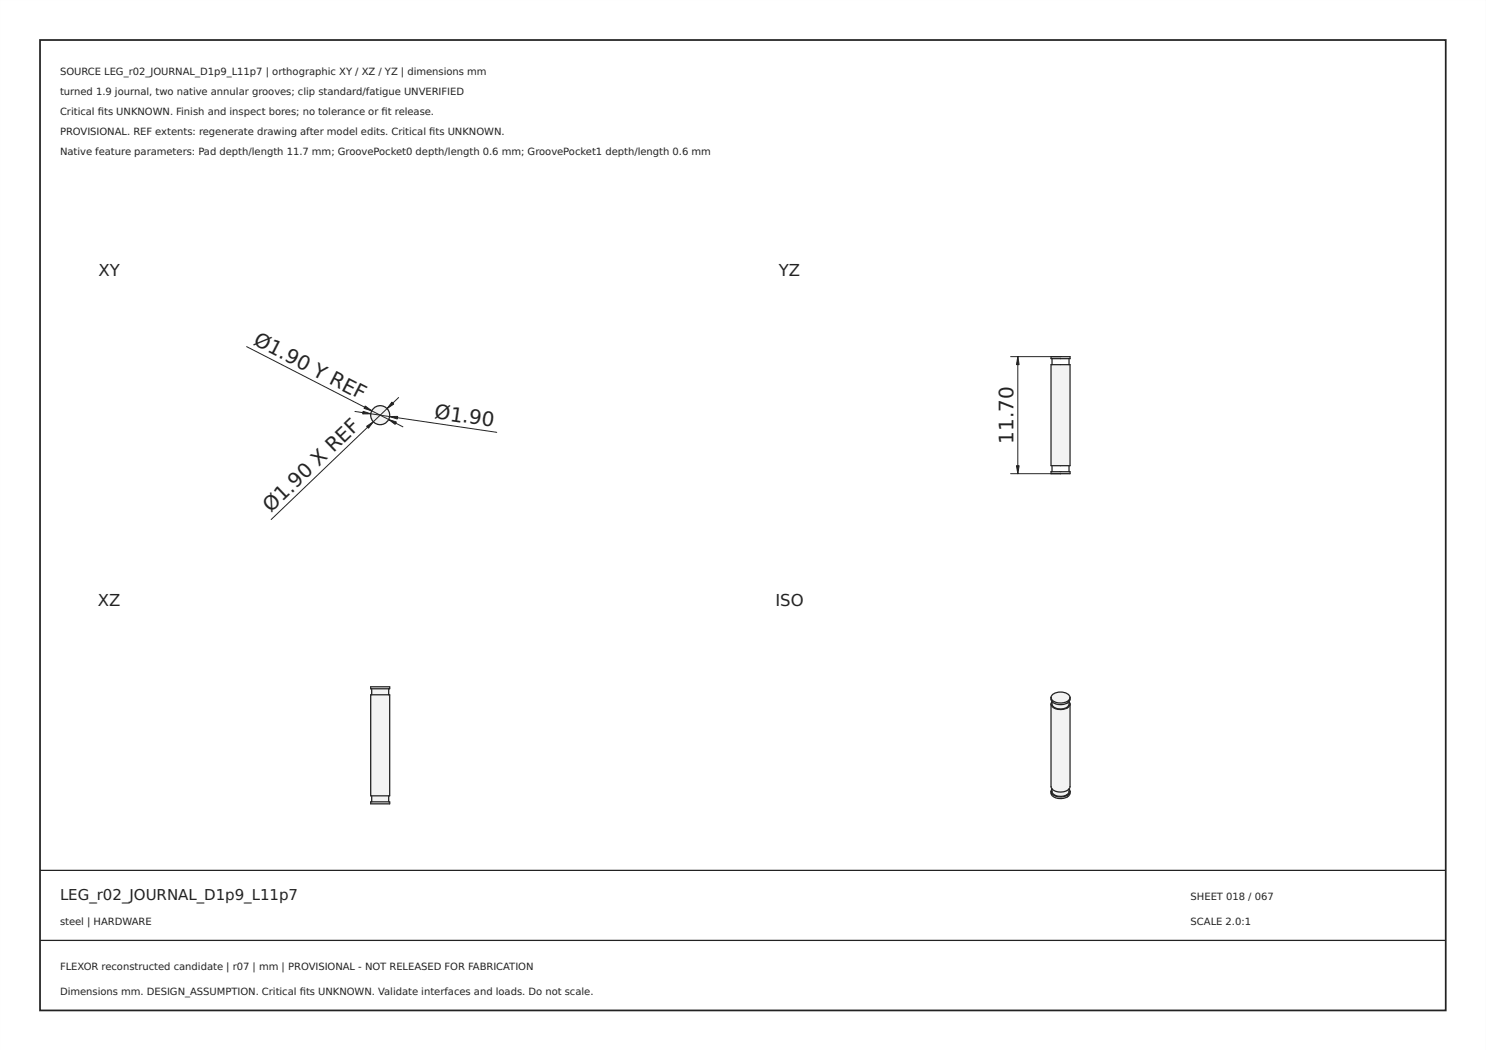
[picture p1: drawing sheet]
<svg xmlns="http://www.w3.org/2000/svg" width="297mm" height="210mm" viewBox="0 0 297 210" stroke-linecap="round" stroke-linejoin="round" font-family="sans-serif">
<path d="M0 0h297v210h-297zM0 0v210h297v-210z" fill="#000"/>
<path d="M8 8h281v194h-281z" fill="none" stroke="#222" stroke-width=".35"/>
<path d="M8 174h281zM8 188h281z" fill="#000" stroke="#222" stroke-width=".25"/>
<circle cx="76" cy="83" r="1.9" fill="#f1f3f5"/>
<circle cx="76" cy="83" r="1.9" fill="none" stroke="#212529" stroke-width=".25"/>
<path d="M49.3 69.3l31.2 16M79.7 79.5l-25.5 24.4M71 82.3l28.3 4.1" fill="none" stroke="#212529" stroke-width=".2"/>
<g fill="#212529" stroke="#212529" stroke-width=".2">
<path d="M73.3 85.2l1.3-.9-.9 1.3z"/>
<path d="M78.3 80.4l.4 .4-1.3 .9z"/>
<path d="M73 81.2l1.3 .9-1.5-.5z"/>
<path d="M77.7 83.9l1.5 .5-.2 .4z"/>
<path d="M77.9 83.3l1.6-.1-.1 .6z"/>
<path d="M72.6 82.2l1.5 .5-1.6 .1z"/>
</g>
<g fill="#f1f3f5">
<path d="M74.1 160.3h3.8v.4h-3.8z" fill-rule="evenodd"/>
<path d="M74.3 159.1h3.4v1.2h-3.4z" fill-rule="evenodd"/>
<path d="M74.1 138.9h3.8v20.2h-3.8z" fill-rule="evenodd"/>
<path d="M74.3 137.7h3.4v1.2h-3.4z" fill-rule="evenodd"/>
<path d="M74.1 137.3h3.8v.4h-3.8z" fill-rule="evenodd"/>
</g>
<path d="M74.1 138.9h3.8v20.2h-3.8zM74.1 137.3h3.8v.4h-3.8zM74.3 137.7v1.2M77.7 137.7v1.2M74.3 159.1v1.2M77.7 159.1v1.2M74.1 160.3h3.8v.4h-3.8z" fill="none" stroke="#212529" stroke-width=".25"/>
<g fill="#f1f3f5">
<path d="M210.1 94.3h3.8v.4h-3.8z" fill-rule="evenodd"/>
<path d="M210.1 72.9h3.8v20.2h-3.8z" fill-rule="evenodd"/>
<path d="M210.1 71.3h3.8v.4h-3.8z" fill-rule="evenodd"/>
</g>
<path d="M210.1 72.9h3.8v20.2h-3.8zM210.1 71.3h3.8v.4h-3.8zM210.3 71.7v1.2M213.7 71.7v1.2M210.1 94.3h3.8v.4h-3.8zM210.3 93.1v1.2M213.7 93.1v1.2" fill="none" stroke="#212529" stroke-width=".25"/>
<path d="M202 71.3h10M203.5 71.3v23.4M202 94.7h10" fill="none" stroke="#212529" stroke-width=".2"/>
<g fill="#212529" stroke="#212529" stroke-width=".2">
<path d="M203.5 71.3l.2 1.6h-.5z"/>
<path d="M203.2 93.1h.5l-.2 1.6z"/>
</g>
<g fill="#f1f3f5">
<path d="M210.3 157.7a1.26 1.26 0 0 0 1.4 1.5 1.47 1.47 0 0 0 2-1.5 .89 .89 0 0 1 .1 1 .89 .89 0 0 1-.8 .5 2.45 2.45 0 0 1-2.9-.7v-.4z" fill-rule="evenodd"/>
<path d="M210.1 140.7a1.96 1.96 0 0 0 2.5 1.1l1-.4 .3-.7v16.5a1.49 1.49 0 0 1-1.8 1.1 1.67 1.67 0 0 1-2-1.1z" fill-rule="evenodd"/>
<path d="M210.3 157.7a2.68 2.68 0 0 0 3.4 0 1.47 1.47 0 0 1-2 1.5 1.26 1.26 0 0 1-1.4-1.5z" fill-rule="evenodd"/>
<path d="M210.3 140.3a1.26 1.26 0 0 0 1.4 1.4 1.47 1.47 0 0 0 2-1.4 .89 .89 0 0 1 .1 .9 .89 .89 0 0 1-.8 .5 2.45 2.45 0 0 1-2.9-.7v-.4z" fill-rule="evenodd"/>
<path d="M210.1 139.4a1.96 1.96 0 0 0 2.5 1.1l1-.4 .3-.7a1.42 1.42 0 0 1-1.8 1.5 1.67 1.67 0 0 1-2-1.1z" fill-rule="evenodd"/>
<path d="M210.3 140.3a2.68 2.68 0 0 0 3.4 0 1.47 1.47 0 0 1-2 1.4 1.26 1.26 0 0 1-1.4-1.4z" fill-rule="evenodd"/>
<path d="M210.5 138.8a2.67 2.67 0 0 1 3.3 .3 1.09 1.09 0 0 1-1.2 1.4 1.96 1.96 0 0 1-2.5-1.1z" fill-rule="evenodd"/>
</g>
<path d="M210.1 139.4a1.34 1.34 0 0 0 1.6 1.5 1.77 1.77 0 0 0 2.2-1.1v-.4M210.1 139.4a1.96 1.96 0 0 0 2.5 1.1l1-.4 .3-.7M210.1 139.4a1.97 1.97 0 0 1 2.5-1 1.36 1.36 0 0 1 1.3 1M210.1 158.2a1.34 1.34 0 0 0 1.6 1.4 1.77 1.77 0 0 0 2.2-1.1v-.3M210.1 158.2a1.96 1.96 0 0 0 2.5 1.1l1-.5 .3-.6M210.1 158.2l.2-.5a1.26 1.26 0 0 0 1.4 1.5 1.47 1.47 0 0 0 2-1.5l.2 .5M210.1 140.7v16.5a1.96 1.96 0 0 0 2.5 1.1l1-.5 .3-.6v-16.5M210.1 140.7a1.96 1.96 0 0 0 2.5 1.1l1-.4 .3-.7M210.1 140.7l.2-.4a1.26 1.26 0 0 0 1.4 1.4 1.47 1.47 0 0 0 2-1.4l.2 .4" fill="none" stroke="#212529" stroke-width=".25"/>
<g font-size="4" fill="#212529">
<text x="50.4" y="68.8" transform="rotate(27 50.4 68.8)">Ø1.90 Y REF</text>
<text x="86.7" y="83.6" transform="rotate(8 86.7 83.6)">Ø1.90</text>
<text x="202.6" y="88.7" transform="rotate(-90 202.6 88.7)">11.70</text>
<text x="54.1" y="102.6" transform="rotate(-44 54.1 102.6)">Ø1.90 X REF</text>
</g>
<g font-size="3.3" fill="#212529">
<text x="19.7" y="55.1">XY</text>
<text x="155.7" y="55.1">YZ</text>
<text x="19.6" y="121.1">XZ</text>
<text x="155" y="121.1">ISO</text>
</g>
<text font-size="3" fill="#222" x="12" y="180">LEG_r02_JOURNAL_D1p9_L11p7</text>
<g font-size="2" fill="#222">
<text x="12" y="15">SOURCE LEG_r02_JOURNAL_D1p9_L11p7 | orthographic XY / XZ / YZ | dimensions mm</text>
<text x="12" y="19">turned 1.9 journal, two native annular grooves; clip standard/fatigue UNVERIFIED</text>
<text x="12" y="23">Critical fts UNKNOWN. Finish and inspect bores; no tolerance or ft release.</text>
<text x="19.6" y="23">i</text>
<text x="76.3" y="23">i</text>
<text x="12" y="27">PROVISIONAL. REF extents: regenerate drawing after model edits. Critical fts UNKNOWN.</text>
<text x="85.8" y="27">i</text>
<text x="12" y="31">Native feature parameters: Pad depth/length 11.7 mm; GroovePocket0 depth/length 0.6 mm; GroovePocket1 depth/length 0.6 mm</text>
<text x="238" y="180">SHEET 018 / 067</text>
<text x="12" y="185">steel | HARDWARE</text>
<text x="238" y="185">SCALE 2.0:1</text>
<text x="12" y="194">FLEXOR reconstructed candidate | r07 | mm | PROVISIONAL - NOT RELEASED FOR FABRICATION</text>
<text x="12" y="199">Dimensions mm. DESIGN_ASSUMPTION. Critical fts UNKNOWN. Validate interfaces and loads. Do not scale.</text>
<text x="59.9" y="199">i</text>
</g>
</svg>
